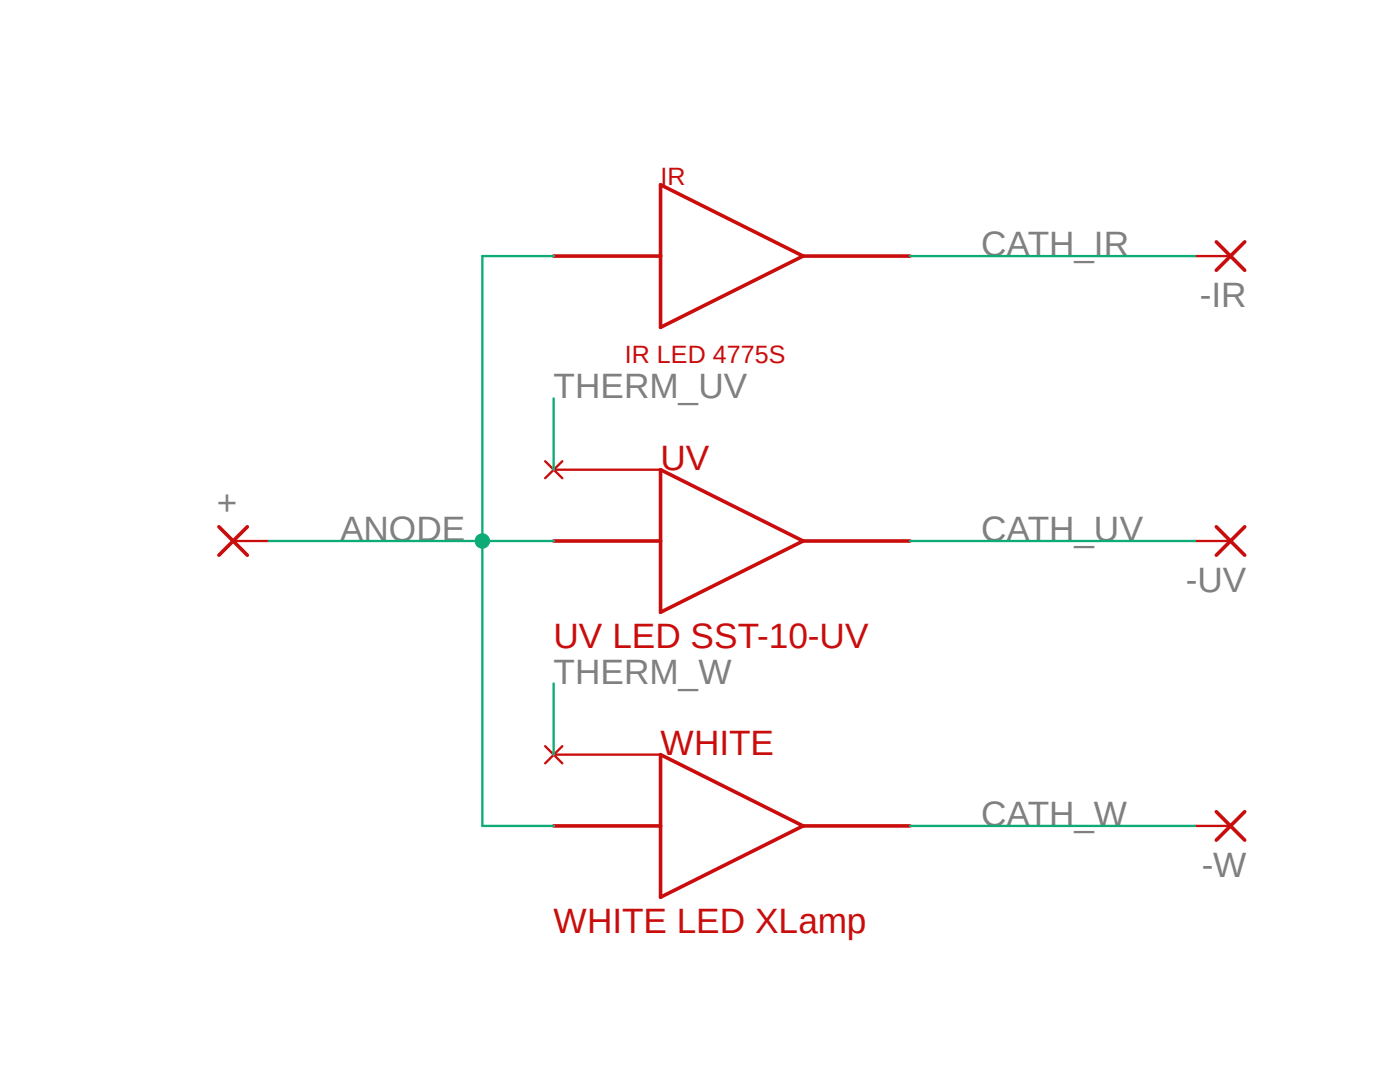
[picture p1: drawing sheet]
<?xml version="1.0" encoding="utf-8"?>
<!DOCTYPE eagle SYSTEM "eagle.dtd">
<eagle version="9.2.0">
<drawing>
<settings>
<setting alwaysvectorfont="no"/>
<setting verticaltext="up"/>
</settings>
<grid distance="0.1" unitdist="inch" unit="inch" style="lines" multiple="1" display="no" altdistance="0.01" altunitdist="inch" altunit="inch"/>
<schematic xreflabel="%F%N/%S.%C%R" xrefpart="/%S.%C%R">
<libraries>
<library name="SFH 4775S">
<symbols>
<symbol name="LED">
<wire x1="5.08" y1="0" x2="12.7" y2="0" width="0.254" layer="94"/>
<text x="-7.62" y="-7.62" size="1.27" layer="94">IR LED 4775S</text>
<text x="-7.62" y="7.62" size="1.27" layer="94">&gt;NAME</text>
<pin name="ANODE" x="-12.7" y="0" visible="off" length="point"/>
<pin name="CATHODE" x="12.7" y="0" visible="off" length="point"/>
<wire x1="-5.08" y1="5.08" x2="5.08" y2="0" width="0.254" layer="94"/>
<wire x1="5.08" y1="0" x2="-5.08" y2="-5.08" width="0.254" layer="94"/>
<wire x1="-5.08" y1="-5.08" x2="-5.08" y2="0" width="0.254" layer="94"/>
<wire x1="-5.08" y1="0" x2="-5.08" y2="5.08" width="0.254" layer="94"/>
<wire x1="-12.7" y1="0" x2="-5.08" y2="0" width="0.254" layer="94"/>
</symbol>
</symbols>
<devicesets>
<deviceset name="4775S">
<gates>
<gate name="G$1" symbol="LED" x="0" y="0"/>
</gates>
<devices>
<device name="" package="4775S">
<connects>
<connect gate="G$1" pin="ANODE" pad="ANODE ANODE1 ANODE2"/>
<connect gate="G$1" pin="CATHODE" pad="CATHODE CATHODE1"/>
</connects>
<technologies>
<technology name=""/>
</technologies>
</device>
</devices>
</deviceset>
</devicesets>
</library>
<library name="1414Cathode">
<symbols>
<symbol name="LED">
<pin name="ANODE" x="-12.7" y="0" visible="off" length="point"/>
<pin name="CATHODE" x="12.7" y="0" visible="off" length="point" rot="R180"/>
<wire x1="-5.08" y1="5.08" x2="-5.08" y2="0" width="0.254" layer="94"/>
<wire x1="-5.08" y1="0" x2="-5.08" y2="-5.08" width="0.254" layer="94"/>
<wire x1="-5.08" y1="-5.08" x2="5.08" y2="0" width="0.254" layer="94"/>
<wire x1="5.08" y1="0" x2="-5.08" y2="5.08" width="0.254" layer="94"/>
<wire x1="-12.7" y1="0" x2="-5.08" y2="0" width="0.254" layer="94"/>
<wire x1="12.7" y1="0" x2="5.08" y2="0" width="0.254" layer="94"/>
<text x="-5.08" y="5.08" size="1.778" layer="94">&gt;NAME</text>
<text x="-12.7" y="-7.62" size="1.778" layer="94">UV LED SST-10-UV</text>
<pin name="THERM" x="-12.7" y="5.08" visible="off" direction="nc"/>
</symbol>
</symbols>
<devicesets>
<deviceset name="SST-10-UV">
<gates>
<gate name="G$1" symbol="LED" x="0" y="0"/>
</gates>
<devices>
<device name="" package="LED">
<connects>
<connect gate="G$1" pin="ANODE" pad="ANODE"/>
<connect gate="G$1" pin="CATHODE" pad="CATHODE"/>
<connect gate="G$1" pin="THERM" pad="THERM"/>
</connects>
<technologies>
<technology name=""/>
</technologies>
</device>
</devices>
</deviceset>
</devicesets>
</library>
<library name="1414Anode">
<symbols>
<symbol name="LED">
<pin name="ANODE" x="-12.7" y="0" visible="off" length="point"/>
<pin name="CATHODE" x="12.7" y="0" visible="off" length="point" rot="R180"/>
<wire x1="-5.08" y1="5.08" x2="-5.08" y2="0" width="0.254" layer="94"/>
<wire x1="-5.08" y1="0" x2="-5.08" y2="-5.08" width="0.254" layer="94"/>
<wire x1="-5.08" y1="-5.08" x2="5.08" y2="0" width="0.254" layer="94"/>
<wire x1="5.08" y1="0" x2="-5.08" y2="5.08" width="0.254" layer="94"/>
<wire x1="-12.7" y1="0" x2="-5.08" y2="0" width="0.254" layer="94"/>
<wire x1="12.7" y1="0" x2="5.08" y2="0" width="0.254" layer="94"/>
<text x="-5.08" y="5.08" size="1.778" layer="94">&gt;NAME</text>
<text x="-12.7" y="-7.62" size="1.778" layer="94">WHITE LED XLamp</text>
<pin name="THERM" x="-12.7" y="5.08" visible="off" direction="nc"/>
</symbol>
</symbols>
<devicesets>
<deviceset name="XLAMPXPG2">
<gates>
<gate name="G$1" symbol="LED" x="0" y="0"/>
</gates>
<devices>
<device name="" package="LED">
<connects>
<connect gate="G$1" pin="ANODE" pad="ANODE"/>
<connect gate="G$1" pin="CATHODE" pad="CATHODE"/>
<connect gate="G$1" pin="THERM" pad="THERM"/>
</connects>
<technologies>
<technology name=""/>
</technologies>
</device>
</devices>
</deviceset>
</devicesets>
</library>
<library name="wirepad">
<symbols>
<symbol name="PAD">
<wire x1="-1.016" y1="1.016" x2="1.016" y2="-1.016" width="0.254" layer="94"/>
<wire x1="-1.016" y1="-1.016" x2="1.016" y2="1.016" width="0.254" layer="94"/>
<text x="-1.143" y="1.8542" size="1.778" layer="95">&gt;NAME</text>
<text x="-1.143" y="-3.302" size="1.778" layer="96">&gt;VALUE</text>
<pin name="P" x="2.54" y="0" visible="off" length="short" direction="pas" rot="R180"/>
</symbol>
</symbols>
<devicesets>
<deviceset name="SMD5" prefix="PAD" uservalue="yes">
<gates>
<gate name="1" symbol="PAD" x="0" y="0"/>
</gates>
<devices>
<device name="" package="SMD2,54-5,08">
<connects>
<connect gate="1" pin="P" pad="1"/>
</connects>
<package3dinstances>
<package3dinstance package3d_urn="urn:adsk.eagle:package:30841/1"/>
</package3dinstances>
<technologies>
<technology name=""/>
</technologies>
</device>
</devices>
</deviceset>
</devicesets>
</library>
</libraries>
<attributes>
</attributes>
<variantdefs>
</variantdefs>
<classes>
<class number="0" name="default" width="0" drill="0">
</class>
</classes>
<parts>
<part name="IR" library="SFH 4775S" deviceset="4775S" device=""/>
<part name="UV" library="1414Cathode" deviceset="SST-10-UV" device=""/>
<part name="WHITE" library="1414Anode" deviceset="XLAMPXPG2" device=""/>
<part name="-IR" library="wirepad" deviceset="SMD5" device="" package3d_urn="urn:adsk.eagle:package:30841/1"/>
<part name="-UV" library="wirepad" deviceset="SMD5" device="" package3d_urn="urn:adsk.eagle:package:30841/1"/>
<part name="-W" library="wirepad" deviceset="SMD5" device="" package3d_urn="urn:adsk.eagle:package:30841/1"/>
<part name="+" library="wirepad" deviceset="SMD5" device="" package3d_urn="urn:adsk.eagle:package:30841/1"/>
</parts>
<sheets>
<sheet>
<plain>
</plain>
<instances>
<instance part="IR" gate="G$1" x="0" y="20.32">
<attribute name="NAME" x="-5.08" y="25.4" size="1.27" layer="94"/>
</instance>
<instance part="UV" gate="G$1" x="0" y="0">
<attribute name="NAME" x="-5.08" y="5.08" size="1.778" layer="94"/>
</instance>
<instance part="WHITE" gate="G$1" x="0" y="-20.32">
<attribute name="NAME" x="-5.08" y="-15.24" size="1.778" layer="94"/>
</instance>
<instance part="-IR" gate="1" x="35.56" y="20.32" rot="R180">
<attribute name="NAME" x="36.703" y="18.4658" size="1.778" layer="95" rot="R180"/>
<attribute name="VALUE" x="36.703" y="23.622" size="1.778" layer="96" rot="R180"/>
</instance>
<instance part="-UV" gate="1" x="35.56" y="0" rot="R180">
<attribute name="NAME" x="36.703" y="-1.8542" size="1.778" layer="95" rot="R180"/>
<attribute name="VALUE" x="36.703" y="3.302" size="1.778" layer="96" rot="R180"/>
</instance>
<instance part="-W" gate="1" x="35.56" y="-20.32" rot="R180">
<attribute name="NAME" x="36.703" y="-22.1742" size="1.778" layer="95" rot="R180"/>
<attribute name="VALUE" x="36.703" y="-17.018" size="1.778" layer="96" rot="R180"/>
</instance>
<instance part="+" gate="1" x="-35.56" y="0">
<attribute name="NAME" x="-36.703" y="1.8542" size="1.778" layer="95"/>
<attribute name="VALUE" x="-36.703" y="-3.302" size="1.778" layer="96"/>
</instance>
</instances>
<busses>
</busses>
<nets>
<net name="ANODE" class="0">
<segment>
<wire x1="-17.78" y1="20.32" x2="-17.78" y2="0" width="0.1524" layer="91"/>
<pinref part="+" gate="1" pin="P"/>
<wire x1="-17.78" y1="0" x2="-17.78" y2="-20.32" width="0.1524" layer="91"/>
<wire x1="-33.02" y1="0" x2="-17.78" y2="0" width="0.1524" layer="91"/>
<junction x="-17.78" y="0"/>
<pinref part="IR" gate="G$1" pin="ANODE"/>
<wire x1="-12.7" y1="20.32" x2="-17.78" y2="20.32" width="0.1524" layer="91"/>
<pinref part="UV" gate="G$1" pin="ANODE"/>
<wire x1="-12.7" y1="0" x2="-17.78" y2="0" width="0.1524" layer="91"/>
<pinref part="WHITE" gate="G$1" pin="ANODE"/>
<wire x1="-12.7" y1="-20.32" x2="-17.78" y2="-20.32" width="0.1524" layer="91"/>
<label x="-27.94" y="0" size="1.778" layer="95"/>
</segment>
</net>
<net name="CATH_IR" class="0">
<segment>
<pinref part="-IR" gate="1" pin="P"/>
<pinref part="IR" gate="G$1" pin="CATHODE"/>
<wire x1="33.02" y1="20.32" x2="12.7" y2="20.32" width="0.1524" layer="91"/>
<label x="17.78" y="20.32" size="1.778" layer="95"/>
</segment>
</net>
<net name="CATH_UV" class="0">
<segment>
<pinref part="-UV" gate="1" pin="P"/>
<pinref part="UV" gate="G$1" pin="CATHODE"/>
<wire x1="33.02" y1="0" x2="12.7" y2="0" width="0.1524" layer="91"/>
<label x="17.78" y="0" size="1.778" layer="95"/>
</segment>
</net>
<net name="CATH_W" class="0">
<segment>
<pinref part="WHITE" gate="G$1" pin="CATHODE"/>
<pinref part="-W" gate="1" pin="P"/>
<wire x1="12.7" y1="-20.32" x2="33.02" y2="-20.32" width="0.1524" layer="91"/>
<label x="17.78" y="-20.32" size="1.778" layer="95"/>
</segment>
</net>
<net name="THERM_UV" class="0">
<segment>
<pinref part="UV" gate="G$1" pin="THERM"/>
<wire x1="-12.7" y1="5.08" x2="-12.7" y2="10.16" width="0.1524" layer="91"/>
<label x="-12.7" y="10.16" size="1.778" layer="95"/>
</segment>
</net>
<net name="THERM_W" class="0">
<segment>
<pinref part="WHITE" gate="G$1" pin="THERM"/>
<wire x1="-12.7" y1="-15.24" x2="-12.7" y2="-10.16" width="0.1524" layer="91"/>
<label x="-12.7" y="-10.16" size="1.778" layer="95"/>
</segment>
</net>
</nets>
</sheet>
</sheets>
</schematic>
</drawing>
<compatibility>
<note version="8.2" severity="warning">
Since Version 8.2, EAGLE supports online libraries. The ids
of those online libraries will not be understood (or retained)
with this version.
</note>
<note version="8.3" severity="warning">
Since Version 8.3, EAGLE supports URNs for individual library
assets (packages, symbols, and devices). The URNs of those assets
will not be understood (or retained) with this version.
</note>
<note version="8.3" severity="warning">
Since Version 8.3, EAGLE supports the association of 3D packages
with devices in libraries, schematics, and board files. Those 3D
packages will not be understood (or retained) with this version.
</note>
</compatibility>
</eagle>
